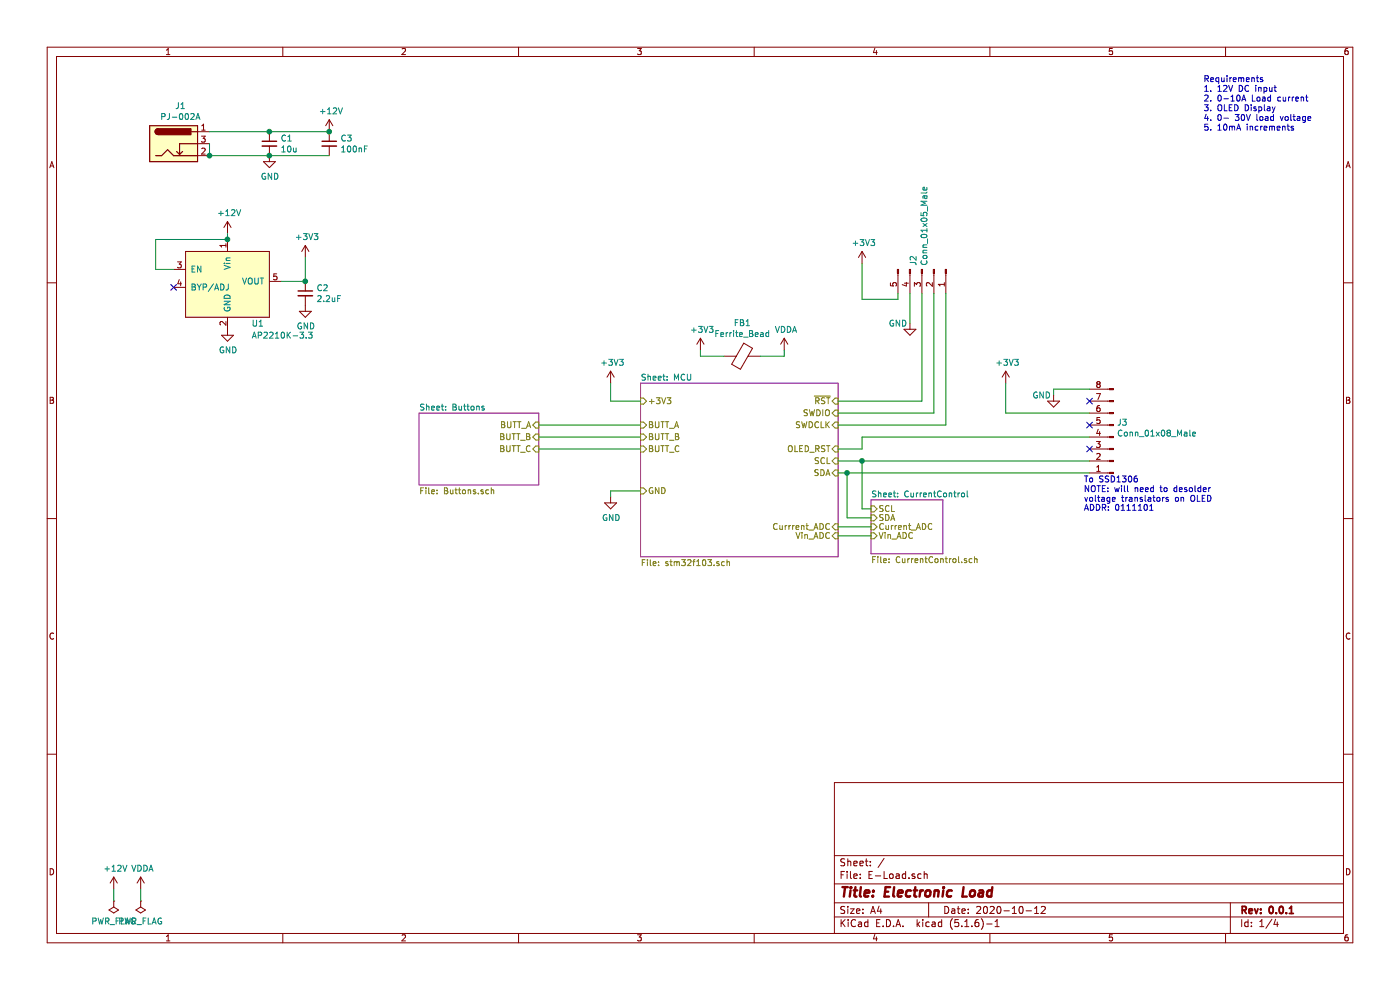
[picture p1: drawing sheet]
EESchema Schematic File Version 4
EELAYER 30 0
EELAYER END
$Descr A4 11693 8268
encoding utf-8
Sheet 1 4
Title "Electronic Load"
Date "2020-10-12"
Rev "0.0.1"
Comp ""
Comment1 ""
Comment2 ""
Comment3 ""
Comment4 ""
$EndDescr
$Sheet
S 5350 3200 1650 1450
U 5F7B3BD2
F0 "MCU" 50
F1 "stm32f103.sch" 50
F2 "~RST" I R 7000 3350 50 
F3 "SWDIO" I R 7000 3450 50 
F4 "SWDCLK" I R 7000 3550 50 
F5 "+3V3" I L 5350 3350 50 
F6 "GND" I L 5350 4100 50 
F7 "SCL" I R 7000 3850 50 
F8 "SDA" I R 7000 3950 50 
F9 "OLED_RST" I R 7000 3750 50 
F10 "BUTT_A" I L 5350 3550 50 
F11 "BUTT_B" I L 5350 3650 50 
F12 "BUTT_C" I L 5350 3750 50 
F13 "Vin_ADC" I R 7000 4475 50 
F14 "Currrent_ADC" I R 7000 4400 50 
$EndSheet
Text Notes 10050 1100 0    50   ~ 0
Requirements\n1. 12V DC input\n2. 0-10A Load current\n3. OLED Display\n4. 0- 30V load voltage\n5. 10mA increments\n
$Comp
L Device:C_Small C3
U 1 1
P 2750 1200
F 0 "C3" H 2842 1246 50  0000 L CNN
F 1 "100nF" H 2842 1155 50  0000 L CNN
F 2 "Capacitor_SMD:C_0603_1608Metric_Pad1.05x0.95mm_HandSolder" H 2750 1200 50  0001 C CNN
F 3 "~" H 2750 1200 50  0001 C CNN
F 4 "" H 2750 1200 50  0001 C CNN "Digikey"
F 5 "C1591" H 2750 1200 50  0001 C CNN "LCSC"
	1    2750 1200
	1    0    0    -1  
$EndComp
Wire Wire Line
	1750 1300 2250 1300
Connection ~ 2250 1300
Wire Wire Line
	2250 1300 2750 1300
$Comp
L power:GND #PWR0101
U 1 1
P 2250 1300
F 0 "#PWR0101" H 2250 1050 50  0001 C CNN
F 1 "GND" H 2255 1127 50  0000 C CNN
F 2 "" H 2250 1300 50  0001 C CNN
F 3 "" H 2250 1300 50  0001 C CNN
	1    2250 1300
	1    0    0    -1  
$EndComp
$Comp
L power:+12V #PWR0102
U 1 1
P 2750 1100
F 0 "#PWR0102" H 2750 950 50  0001 C CNN
F 1 "+12V" H 2765 1273 50  0000 C CNN
F 2 "" H 2750 1100 50  0001 C CNN
F 3 "" H 2750 1100 50  0001 C CNN
	1    2750 1100
	1    0    0    -1  
$EndComp
Connection ~ 2750 1100
$Comp
L E-Load-rescue:AP2210K-3.3-E-Load U1
U 1 1
P 1900 2350
F 0 "U1" H 2100 2000 50  0000 L CNN
F 1 "AP2210K-3.3" H 2100 1900 50  0000 L CNN
F 2 "Package_TO_SOT_SMD:SOT-23-5_HandSoldering" H 1900 2350 50  0001 C CNN
F 3 "" H 1900 2350 50  0001 C CNN
F 4 "" H 1900 2350 50  0001 C CNN "Digikey"
F 5 "C264085" H 1900 2350 50  0001 C CNN "LCSC"
	1    1900 2350
	1    0    0    -1  
$EndComp
$Comp
L power:+12V #PWR0103
U 1 1
P 1900 1950
F 0 "#PWR0103" H 1900 1800 50  0001 C CNN
F 1 "+12V" H 1915 2123 50  0000 C CNN
F 2 "" H 1900 1950 50  0001 C CNN
F 3 "" H 1900 1950 50  0001 C CNN
	1    1900 1950
	1    0    0    -1  
$EndComp
Wire Wire Line
	1900 1950 1900 2000
Wire Wire Line
	1450 2250 1300 2250
Wire Wire Line
	1300 2250 1300 2000
Wire Wire Line
	1300 2000 1900 2000
Connection ~ 1900 2000
Wire Wire Line
	2350 2350 2550 2350
$Comp
L power:GND #PWR0104
U 1 1
P 1900 2750
F 0 "#PWR0104" H 1900 2500 50  0001 C CNN
F 1 "GND" H 1905 2577 50  0000 C CNN
F 2 "" H 1900 2750 50  0001 C CNN
F 3 "" H 1900 2750 50  0001 C CNN
	1    1900 2750
	1    0    0    -1  
$EndComp
$Comp
L power:GND #PWR0105
U 1 1
P 5100 4150
F 0 "#PWR0105" H 5100 3900 50  0001 C CNN
F 1 "GND" H 5105 3977 50  0000 C CNN
F 2 "" H 5100 4150 50  0001 C CNN
F 3 "" H 5100 4150 50  0001 C CNN
	1    5100 4150
	1    0    0    -1  
$EndComp
Wire Wire Line
	5350 4100 5100 4100
Wire Wire Line
	5100 4100 5100 4150
$Comp
L power:+3V3 #PWR0106
U 1 1
P 2550 2150
F 0 "#PWR0106" H 2550 2000 50  0001 C CNN
F 1 "+3V3" H 2565 2323 50  0000 C CNN
F 2 "" H 2550 2150 50  0001 C CNN
F 3 "" H 2550 2150 50  0001 C CNN
	1    2550 2150
	1    0    0    -1  
$EndComp
Wire Wire Line
	2550 2150 2550 2350
$Comp
L Device:C_Small C2
U 1 1
P 2550 2450
F 0 "C2" H 2642 2496 50  0000 L CNN
F 1 "2.2uF" H 2642 2405 50  0000 L CNN
F 2 "Capacitor_SMD:C_0603_1608Metric_Pad1.05x0.95mm_HandSolder" H 2550 2450 50  0001 C CNN
F 3 "~" H 2550 2450 50  0001 C CNN
F 4 "" H 2550 2450 50  0001 C CNN "Digikey"
F 5 "C92783" H 2550 2450 50  0001 C CNN "LCSC"
	1    2550 2450
	1    0    0    -1  
$EndComp
$Comp
L power:GND #PWR0107
U 1 1
P 2550 2550
F 0 "#PWR0107" H 2550 2300 50  0001 C CNN
F 1 "GND" H 2555 2377 50  0000 C CNN
F 2 "" H 2550 2550 50  0001 C CNN
F 3 "" H 2550 2550 50  0001 C CNN
	1    2550 2550
	1    0    0    -1  
$EndComp
Connection ~ 2550 2350
$Comp
L power:+3V3 #PWR0108
U 1 1
P 5100 3200
F 0 "#PWR0108" H 5100 3050 50  0001 C CNN
F 1 "+3V3" H 5115 3373 50  0000 C CNN
F 2 "" H 5100 3200 50  0001 C CNN
F 3 "" H 5100 3200 50  0001 C CNN
	1    5100 3200
	1    0    0    -1  
$EndComp
Wire Wire Line
	5100 3200 5100 3350
Wire Wire Line
	5100 3350 5350 3350
$Comp
L power:VDDA #PWR0111
U 1 1
P 6550 2925
F 0 "#PWR0111" H 6550 2775 50  0001 C CNN
F 1 "VDDA" H 6565 3098 50  0000 C CNN
F 2 "" H 6550 2925 50  0001 C CNN
F 3 "" H 6550 2925 50  0001 C CNN
	1    6550 2925
	1    0    0    -1  
$EndComp
$Comp
L power:+3V3 #PWR0112
U 1 1
P 5850 2925
F 0 "#PWR0112" H 5850 2775 50  0001 C CNN
F 1 "+3V3" H 5865 3098 50  0000 C CNN
F 2 "" H 5850 2925 50  0001 C CNN
F 3 "" H 5850 2925 50  0001 C CNN
	1    5850 2925
	1    0    0    -1  
$EndComp
Wire Wire Line
	5850 2925 5850 2975
Wire Wire Line
	5850 2975 6050 2975
Wire Wire Line
	6350 2975 6550 2975
Wire Wire Line
	6550 2975 6550 2925
$Sheet
S 7275 4175 600  450 
U 5F7C24CB
F0 "CurrentControl" 50
F1 "CurrentControl.sch" 50
F2 "SCL" I L 7275 4250 50 
F3 "SDA" I L 7275 4325 50 
F4 "Vin_ADC" I L 7275 4475 50 
F5 "Current_ADC" I L 7275 4400 50 
$EndSheet
$Comp
L Connector:Conn_01x08_Male J3
U 1 1
P 9300 3650
F 0 "J3" H 9272 3532 50  0000 R CNN
F 1 "Conn_01x08_Male" H 9272 3623 50  0000 R CNN
F 2 "Connector_PinHeader_2.54mm:PinHeader_1x08_P2.54mm_Vertical" H 9300 3650 50  0001 C CNN
F 3 "~" H 9300 3650 50  0001 C CNN
F 4 "" H 9300 3650 50  0001 C CNN "Digikey"
F 5 "C50981" H 9300 3650 50  0001 C CNN "LCSC"
	1    9300 3650
	-1   0    0    1   
$EndComp
Wire Wire Line
	7000 3950 7075 3950
Wire Wire Line
	7000 3850 7200 3850
Wire Wire Line
	7000 3750 7200 3750
Wire Wire Line
	7200 3750 7200 3650
Wire Wire Line
	7200 3650 9100 3650
Wire Wire Line
	9100 3450 8400 3450
Wire Wire Line
	8400 3450 8400 3200
Wire Wire Line
	9100 3250 8800 3250
Wire Wire Line
	8800 3250 8800 3300
$Comp
L power:+3V3 #PWR0113
U 1 1
P 8400 3200
F 0 "#PWR0113" H 8400 3050 50  0001 C CNN
F 1 "+3V3" H 8415 3373 50  0000 C CNN
F 2 "" H 8400 3200 50  0001 C CNN
F 3 "" H 8400 3200 50  0001 C CNN
	1    8400 3200
	1    0    0    -1  
$EndComp
$Comp
L power:GND #PWR0114
U 1 1
P 8800 3300
F 0 "#PWR0114" H 8800 3050 50  0001 C CNN
F 1 "GND" H 8700 3300 50  0000 C CNN
F 2 "" H 8800 3300 50  0001 C CNN
F 3 "" H 8800 3300 50  0001 C CNN
	1    8800 3300
	1    0    0    -1  
$EndComp
$Comp
L Connector:Conn_01x05_Male J2
U 1 1
P 7700 2250
F 0 "J2" H 7672 2182 50  0000 R CNN
F 1 "Conn_01x05_Male" H 7672 2273 50  0000 R CNN
F 2 "Connector_PinHeader_2.54mm:PinHeader_1x05_P2.54mm_Vertical" H 7700 2250 50  0001 C CNN
F 3 "~" H 7700 2250 50  0001 C CNN
F 4 "" H 7700 2250 50  0001 C CNN "Digikey"
F 5 "C50981" H 7700 2250 50  0001 C CNN "LCSC"
	1    7700 2250
	0    1    1    0   
$EndComp
Wire Wire Line
	7500 2450 7500 2500
$Comp
L power:+3V3 #PWR0115
U 1 1
P 7200 2200
F 0 "#PWR0115" H 7200 2050 50  0001 C CNN
F 1 "+3V3" H 7215 2373 50  0000 C CNN
F 2 "" H 7200 2200 50  0001 C CNN
F 3 "" H 7200 2200 50  0001 C CNN
	1    7200 2200
	1    0    0    -1  
$EndComp
$Comp
L power:GND #PWR0116
U 1 1
P 7600 2700
F 0 "#PWR0116" H 7600 2450 50  0001 C CNN
F 1 "GND" H 7500 2700 50  0000 C CNN
F 2 "" H 7600 2700 50  0001 C CNN
F 3 "" H 7600 2700 50  0001 C CNN
	1    7600 2700
	1    0    0    -1  
$EndComp
$Sheet
S 3500 3450 1000 600 
U 5F81B35F
F0 "Buttons" 50
F1 "Buttons.sch" 50
F2 "BUTT_A" I R 4500 3550 50 
F3 "BUTT_B" I R 4500 3650 50 
F4 "BUTT_C" I R 4500 3750 50 
$EndSheet
Wire Wire Line
	4500 3550 5350 3550
Wire Wire Line
	4500 3650 5350 3650
Wire Wire Line
	4500 3750 5350 3750
Wire Wire Line
	7900 3550 7000 3550
Wire Wire Line
	7900 2450 7900 3550
Wire Wire Line
	7800 3450 7000 3450
Wire Wire Line
	7800 2450 7800 3450
Wire Wire Line
	7700 3350 7000 3350
Wire Wire Line
	7700 2450 7700 3350
Wire Wire Line
	7600 2450 7600 2700
Wire Wire Line
	7500 2500 7200 2500
Wire Wire Line
	7200 2500 7200 2200
$Comp
L Device:Ferrite_Bead FB1
U 1 1
P 6200 2975
F 0 "FB1" V 6474 2975 50  0000 C CNN
F 1 "Ferrite_Bead" V 6383 2975 50  0000 C CNN
F 2 "Capacitor_SMD:C_1206_3216Metric" V 6130 2975 50  0001 C CNN
F 3 "~" H 6200 2975 50  0001 C CNN
F 4 "" V 6200 2975 50  0001 C CNN "Digikey"
F 5 "C16902" V 6200 2975 50  0001 C CNN "LCSC"
	1    6200 2975
	0    -1   -1   0   
$EndComp
$Comp
L power:+12V #PWR0110
U 1 1
P 950 7425
F 0 "#PWR0110" H 950 7275 50  0001 C CNN
F 1 "+12V" H 965 7598 50  0000 C CNN
F 2 "" H 950 7425 50  0001 C CNN
F 3 "" H 950 7425 50  0001 C CNN
	1    950  7425
	1    0    0    -1  
$EndComp
$Comp
L power:VDDA #PWR0137
U 1 1
P 1175 7425
F 0 "#PWR0137" H 1175 7275 50  0001 C CNN
F 1 "VDDA" H 1190 7598 50  0000 C CNN
F 2 "" H 1175 7425 50  0001 C CNN
F 3 "" H 1175 7425 50  0001 C CNN
	1    1175 7425
	1    0    0    -1  
$EndComp
$Comp
L power:PWR_FLAG #FLG0102
U 1 1
P 950 7525
F 0 "#FLG0102" H 950 7600 50  0001 C CNN
F 1 "PWR_FLAG" H 950 7698 50  0000 C CNN
F 2 "" H 950 7525 50  0001 C CNN
F 3 "~" H 950 7525 50  0001 C CNN
	1    950  7525
	-1   0    0    1   
$EndComp
$Comp
L power:PWR_FLAG #FLG0103
U 1 1
P 1175 7525
F 0 "#FLG0103" H 1175 7600 50  0001 C CNN
F 1 "PWR_FLAG" H 1175 7698 50  0000 C CNN
F 2 "" H 1175 7525 50  0001 C CNN
F 3 "~" H 1175 7525 50  0001 C CNN
	1    1175 7525
	-1   0    0    1   
$EndComp
Wire Wire Line
	950  7425 950  7525
Wire Wire Line
	1175 7425 1175 7525
NoConn ~ 1450 2400
NoConn ~ 9100 3350
NoConn ~ 9100 3550
NoConn ~ 9100 3750
Wire Wire Line
	7075 3950 7075 4325
Wire Wire Line
	7075 4325 7275 4325
Connection ~ 7075 3950
Wire Wire Line
	7075 3950 9100 3950
Wire Wire Line
	7200 3850 7200 4250
Wire Wire Line
	7200 4250 7275 4250
Connection ~ 7200 3850
Wire Wire Line
	7200 3850 9100 3850
Text Notes 9050 4275 0    50   ~ 0
ADDR: 0111101
Text Notes 9050 4200 0    50   ~ 0
To SSD1306\nNOTE: will need to desolder \nvoltage translators on OLED
$Comp
L Connector:Barrel_Jack_Switch J1
U 1 1
P 1450 1200
F 0 "J1" H 1507 1517 50  0000 C CNN
F 1 "PJ-002A" H 1507 1426 50  0000 C CNN
F 2 "Connector_BarrelJack:BarrelJack_Wuerth_6941xx301002" H 1500 1160 50  0001 C CNN
F 3 "https://www.cuidevices.com/product/resource/pj-002a.pdf" H 1500 1160 50  0001 C CNN
F 4 "CP-002A-ND" H 1450 1200 50  0001 C CNN "Digikey"
	1    1450 1200
	1    0    0    -1  
$EndComp
Wire Wire Line
	1750 1200 1750 1300
Connection ~ 1750 1300
Wire Wire Line
	7000 4475 7275 4475
Wire Wire Line
	7000 4400 7275 4400
Wire Wire Line
	2250 1100 2750 1100
Wire Wire Line
	1750 1100 2250 1100
Connection ~ 2250 1100
$Comp
L Device:C_Small C1
U 1 1
P 2250 1200
F 0 "C1" H 2342 1246 50  0000 L CNN
F 1 "10u" H 2342 1155 50  0000 L CNN
F 2 "Capacitor_THT:CP_Radial_D5.0mm_P2.50mm" H 2250 1200 50  0001 C CNN
F 3 "~" H 2250 1200 50  0001 C CNN
F 4 "732-8937-1-ND" H 2250 1200 50  0001 C CNN "Digikey"
F 5 "C43799" H 2250 1200 50  0001 C CNN "LCSC"
	1    2250 1200
	1    0    0    -1  
$EndComp
$EndSCHEMATC
